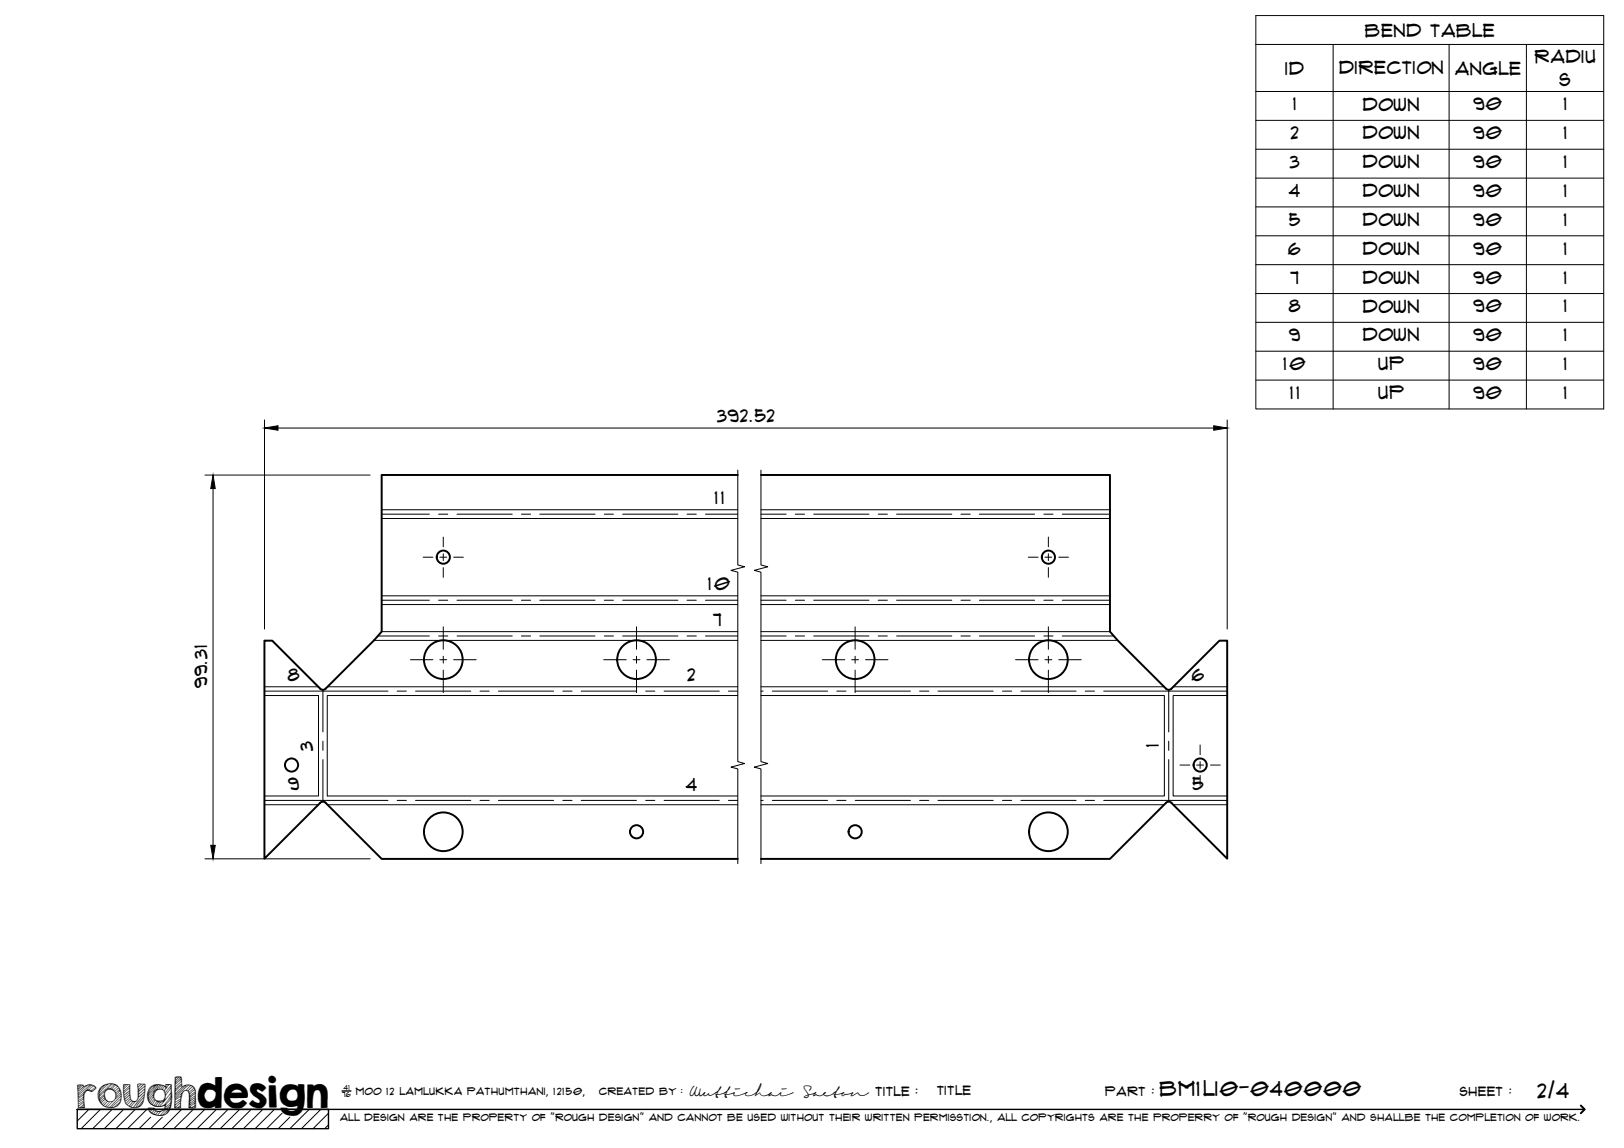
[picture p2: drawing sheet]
<svg xmlns="http://www.w3.org/2000/svg" width="420mm" height="297mm" viewBox="0 0 420 297" stroke-linecap="round" stroke-linejoin="round" font-family="sans-serif">
<!-- layer: Visible -->
<g fill="none" stroke="#000" stroke-width=".51">
<path d="M190.9 122.9h-92.2v40.5l-1.9 2.3-12.6 12.5M196.9 122.9h90.3v40.5l2 2.3 12.5 12.5a.98 .98 0 0 0 1.4 0l12.4-12.4h2v56.4l-14.4-14.5M84.3 178.2a1.01 1.01 0 0 1-1.5 0l-12.4-12.4h-2v56.4l14.4-14.5M82.8 207.7a1.01 1.01 0 0 1 1.5 0M84.2 207.7l14.5 14.5h92.2M301.7 207.7a1.01 1.01 0 0 1 1.4 0M301.7 207.7l-14.5 14.5h-90.3"/>
<circle cx="114.7" cy="144.2" r="1.7"/>
<circle cx="271.2" cy="144.2" r="1.7"/>
<circle cx="114.7" cy="170.7" r="5"/>
<circle cx="164.7" cy="170.7" r="5"/>
<circle cx="221.2" cy="170.7" r="5"/>
<circle cx="271.2" cy="170.7" r="5"/>
<circle cx="75.4" cy="197.9" r="1.7"/>
<circle cx="310.5" cy="197.9" r="1.7"/>
<circle cx="114.7" cy="215.2" r="5"/>
<circle cx="164.7" cy="215.2" r="1.7"/>
<circle cx="221.2" cy="215.2" r="1.7"/>
<circle cx="271.2" cy="215.2" r="5"/>
</g>
<!-- layer: Bend Center -->
<g fill="none" stroke="#000" stroke-width=".26">
<path d="M98.7 133h12.4M113.5 133h2.3M118.2 133h14.3M134.9 133h2.4M139.7 133h14.2M156.3 133h2.4M161.1 133h14.3M177.8 133h2.3M182.5 133h8.4M196.9 133h6.5M205.8 133h2.4M210.5 133h14.3"/>
<path d="M227.2 133h2.4M232 133h14.3M248.6 133h2.4M253.4 133h14.3M270.1 133h2.3M274.8 133h12.4M98.7 155.3h12.4M113.5 155.3h2.3M118.2 155.3h14.3M134.9 155.3h2.4M139.7 155.3h14.2M156.3 155.3h2.4"/>
<path d="M161.1 155.3h14.3M177.8 155.3h2.3M182.5 155.3h8.4M196.9 155.3h6.5M205.8 155.3h2.4M210.5 155.3h14.3M227.2 155.3h2.4M232 155.3h14.3M248.6 155.3h2.4M253.4 155.3h14.3M270.1 155.3h2.3M274.8 155.3h12.4"/>
<path d="M68.4 178.8h32M83.5 178.5v10.9M97.7 164.6h13.4M102.7 178.8h2.4M107.5 178.8h14.3M113.5 164.6h2.3M118.2 164.6h14.3M124.2 178.8h2.4M128.9 178.8h14.3M134.9 164.6h2.4M139.7 164.6h14.2M145.6 178.8h2.4"/>
<path d="M150.4 178.8h14.3M156.3 164.6h2.4M161.1 164.6h14.3M167 178.8h2.4M171.8 178.8h14.3M177.8 164.6h2.3M182.5 164.6h8.4M188.5 178.8h2.4M196.9 178.8h.5M196.9 164.6h6.5M199.8 178.8h14.3M205.8 164.6h2.4"/>
<path d="M210.5 164.6h14.3M216.5 178.8h2.4M221.3 178.8h14.2M227.2 164.6h2.4M232 164.6h14.3M237.9 178.8h2.4M242.7 178.8h14.3M248.6 164.6h2.4M253.4 164.6h14.3M259.4 178.8h2.3M264.1 178.8h14.3M270.1 164.6h2.3"/>
<path d="M274.8 164.6h13.4M280.8 178.8h2.4M285.5 178.8h32M302.4 178.5v10.9M83.5 191.8v2.3M83.5 196.5v10.9M302.4 191.8v2.3M302.4 196.5v10.9M68.4 207.1h32M102.7 207.1h2.4M107.5 207.1h14.3M124.2 207.1h2.4"/>
<path d="M128.9 207.1h14.3M145.6 207.1h2.4M150.4 207.1h14.3M167 207.1h2.4M171.8 207.1h14.3M188.5 207.1h2.4M196.9 207.1h.5M199.8 207.1h14.3M216.5 207.1h2.4M221.3 207.1h14.2M237.9 207.1h2.4M242.7 207.1h14.3"/>
<path d="M259.4 207.1h2.3M264.1 207.1h14.3M280.8 207.1h2.4M285.5 207.1h32"/>
</g>
<!-- layer: Visible Narrow -->
<g fill="none" stroke="#000" stroke-width=".26">
<path d="M98.7 131.9h92.2M98.7 134.2h92.2M196.9 131.9h90.3M196.9 134.2h90.3M98.7 154.2h92.2M98.7 156.4h92.2M196.9 154.2h90.3M196.9 156.4h90.3M68.4 180h14v26h-14M68.4 177.7h13.9M84.8 177.7h106.1M96.8 165.7h94.1"/>
<path d="M98.7 163.4h92.2M190.9 180h-106.2v26h106.2M196.9 165.7h92.3M196.9 180h104.3v26h-104.3M196.9 163.4h90.3M196.9 177.7h104.3M303.6 177.7h13.9M317.5 180h-14v26h14M68.4 208.2h13.9M84.8 208.2h106.1M196.9 208.2h104.3M303.6 208.2h13.9"/>
</g>
<!-- layer: TitleBlock -->
<path d="M20 287h65v5h-65zM20 287h390M88.5 282.3h2.3" fill="none" stroke="#000" stroke-width=".36"/>
<path d="M409 286.1l1 .9-1 1" fill="none" stroke="#000" stroke-width=".51"/>
<g fill="none" stroke="#000" stroke-width=".26">
<path d="M23 287l-3 3.1M26 287l-5 5M29 287l-5 5M32 287l-5 5M35 287l-5 5M38 287l-5 5M39 289.1l-3 2.9M42 289.1l-3 2.9M47 287l-5 5M50 287l-5 5M53 287l-5 5M56 287l-5 5"/>
<path d="M59 287l-5 5M62 287l-5 5M65 287l-5 5M68 287l-5 5M71 287l-5 5M73 288l-4 4M75 289.1l-3 2.9M80 287l-5 5M83 287l-5 5M85 288l-4 4M85 291l-1 1"/>
</g>
<!-- layer: Smart Centers -->
<g fill="none" stroke="#000" stroke-width=".26">
<path d="M114.7 139v2.5M271.2 139v2.5M109.5 144.2h2.5M113.8 144.2h1.8M114.7 143.3v1.8M114.7 146.9v2.5M117.4 144.2h2.5M266 144.2h2.6M270.3 144.2h1.8M271.2 143.3v1.8M271.2 146.9v2.5M273.9 144.2h2.5"/>
<path d="M106.2 170.7h5.8M113.8 170.7h1.8M114.7 162.2v5.8M114.7 169.8v1.8M114.7 173.4v5.8M117.4 170.7h5.8M156.2 170.7h5.8M163.8 170.7h1.8M164.7 162.2v5.8M164.7 169.8v1.8M164.7 173.4v5.8M167.4 170.7h5.8"/>
<path d="M212.7 170.7h5.9M220.3 170.7h1.8M221.2 162.2v5.8M221.2 169.8v1.8M221.2 173.4v5.8M223.9 170.7h5.8M262.7 170.7h5.9M270.3 170.7h1.8M271.2 162.2v5.8M271.2 169.8v1.8M271.2 173.4v5.8M273.9 170.7h5.8"/>
<path d="M305.3 198h2.5M309.6 198h1.8M310.5 192.8v2.5M310.5 197.1v1.7M313.2 198h2.5M310.5 200.6v2.6"/>
</g>
<!-- layer: Bend Tables -->
<g fill="none" stroke="#000" stroke-width=".26">
<path d="M324.9 4h90v101.8h-90zM324.9 11.5h90M344.9 11.5v94.3M374.9 11.5v94.3M394.9 11.5v94.3M324.9 23.7h90M324.9 31.1h90M324.9 38.6h90M324.9 46.1h90M324.9 53.5h90M324.9 61h90M324.9 68.5h90"/>
<path d="M324.9 76h90M324.9 83.4h90M324.9 90.9h90M324.9 98.3h90"/>
</g>
<!-- layer: Break Lines -->
<path d="M190.9 121.7v24.5l1.7 .4-3.5 1 1.8 .4v49.1l1.7 .5-3.5 .9 1.8 .5v24.5M196.9 121.7v24.5l1.7 .4-3.5 1 1.8 .4v49.1l1.7 .5-3.5 .9 1.8 .5v24.5" fill="none" stroke="#000" stroke-width=".26"/>
<!-- layer: FD_Dimensions -->
<path d="M68.4 108.7v54.1M71.9 110.8h242.1M317.5 108.7v54.1M53 122.9h42.8M55.1 126.4v92.3M53 222.2h42.8" fill="none" stroke="#000" stroke-width=".26"/>
<path d="M68.4 110.8l3.5-.6v1.1zM314 110.2l3.5 .6-3.5 .5zM55.1 122.9l.6 3.5h-1.2zM54.5 218.7h1.2l-.6 3.5z" fill="#000" stroke="#000" stroke-width=".26"/>
<text font-size="9.7" x="19.9" y="286.8">roughdesign</text>
<g font-size="5.3">
<text x="300.1" y="283.6">BM1LI0-040000</text>
<text x="397.8" y="284">2/4</text>
</g>
<g font-size="4.6">
<text x="353.2" y="9.5">Bend Table</text>
<text x="397.1" y="16.4">Radiu</text>
<text x="332.5" y="19.3">ID</text>
<text x="346.4" y="19.3">Direction</text>
<text x="376.4" y="19.3">Angle</text>
<text x="403.5" y="22.2">s</text>
<text x="334.6" y="28.6">1</text>
<text x="352.6" y="28.6">Down</text>
<text x="381.3" y="28.6">90</text>
<text x="404.6" y="28.6">1</text>
<text x="333.9" y="36.1">2</text>
<text x="352.6" y="36.1">Down</text>
<text x="381.3" y="36.1">90</text>
<text x="404.6" y="36.1">1</text>
<text x="333.7" y="43.5">3</text>
<text x="352.6" y="43.5">Down</text>
<text x="381.3" y="43.5">90</text>
<text x="404.6" y="43.5">1</text>
<text x="333.5" y="51">4</text>
<text x="352.6" y="51">Down</text>
<text x="381.3" y="51">90</text>
<text x="404.6" y="51">1</text>
<text x="333.5" y="58.4">5</text>
<text x="352.6" y="58.5">Down</text>
<text x="381.3" y="58.4">90</text>
<text x="404.6" y="58.4">1</text>
<text x="333.3" y="65.9">6</text>
<text x="352.6" y="65.9">Down</text>
<text x="381.3" y="65.9">90</text>
<text x="404.6" y="65.9">1</text>
<text x="333.9" y="73.4">7</text>
<text x="352.6" y="73.4">Down</text>
<text x="381.3" y="73.4">90</text>
<text x="404.6" y="73.4">1</text>
<text x="333.4" y="80.8">8</text>
<text x="352.6" y="80.9">Down</text>
<text x="381.3" y="80.8">90</text>
<text x="404.6" y="80.8">1</text>
<text x="333.5" y="88.3">9</text>
<text x="352.6" y="88.3">Down</text>
<text x="381.3" y="88.3">90</text>
<text x="404.6" y="88.3">1</text>
<text x="332" y="95.8">10</text>
<text x="356.7" y="95.8">Up</text>
<text x="381.3" y="95.8">90</text>
<text x="404.6" y="95.8">1</text>
<text x="333.8" y="103.2">11</text>
<text x="356.7" y="103.3">Up</text>
<text x="381.3" y="103.2">90</text>
<text x="404.6" y="103.2">1</text>
<text x="185.5" y="109.2">392.52</text>
<text x="185" y="130.5">11</text>
<text x="183.2" y="152.7">10</text>
<text x="184.6" y="162">7</text>
<text x="53.6" y="178.1" transform="rotate(-90 53.6 178.1)">99.31</text>
<text x="74.5" y="176.2">8</text>
<text x="177.9" y="176.2">2</text>
<text x="308.3" y="176.2">6</text>
<text x="80.9" y="194.2" transform="rotate(-90 80.9 194.2)">3</text>
<text x="299.8" y="193.3" transform="rotate(-90 299.8 193.3)">1</text>
<text x="74.6" y="204.5">9</text>
<text x="177.5" y="204.5">4</text>
<text x="308.5" y="204.5">5</text>
</g>
<g font-size="3.4">
<text x="178.3" y="283.5">Wuttichai</text>
<text x="208.1" y="283.5">Saeton title : &lt;Title&lt;</text>
</g>
<g font-size="3.3">
<text x="286" y="283.5">Part :</text>
<text x="377.7" y="283.5">sheet :</text>
</g>
<g font-size="2.7">
<text x="92.1" y="283.3">moo 12 Lamlukka pathumthani, 12150,</text>
<text x="155" y="283.3">created by :</text>
</g>
<text font-size="2.6" x="88" y="290.1">all design are the property of &quot;rough design&quot; and cannot be used without their written permisstion., all copyrights are the properry of &quot;rough design&quot; and shallbe the completion of work.</text>
<g font-size="1.9">
<text x="88.5" y="283.9">76</text>
<text x="88.9" y="282.1">41</text>
</g>
</svg>
